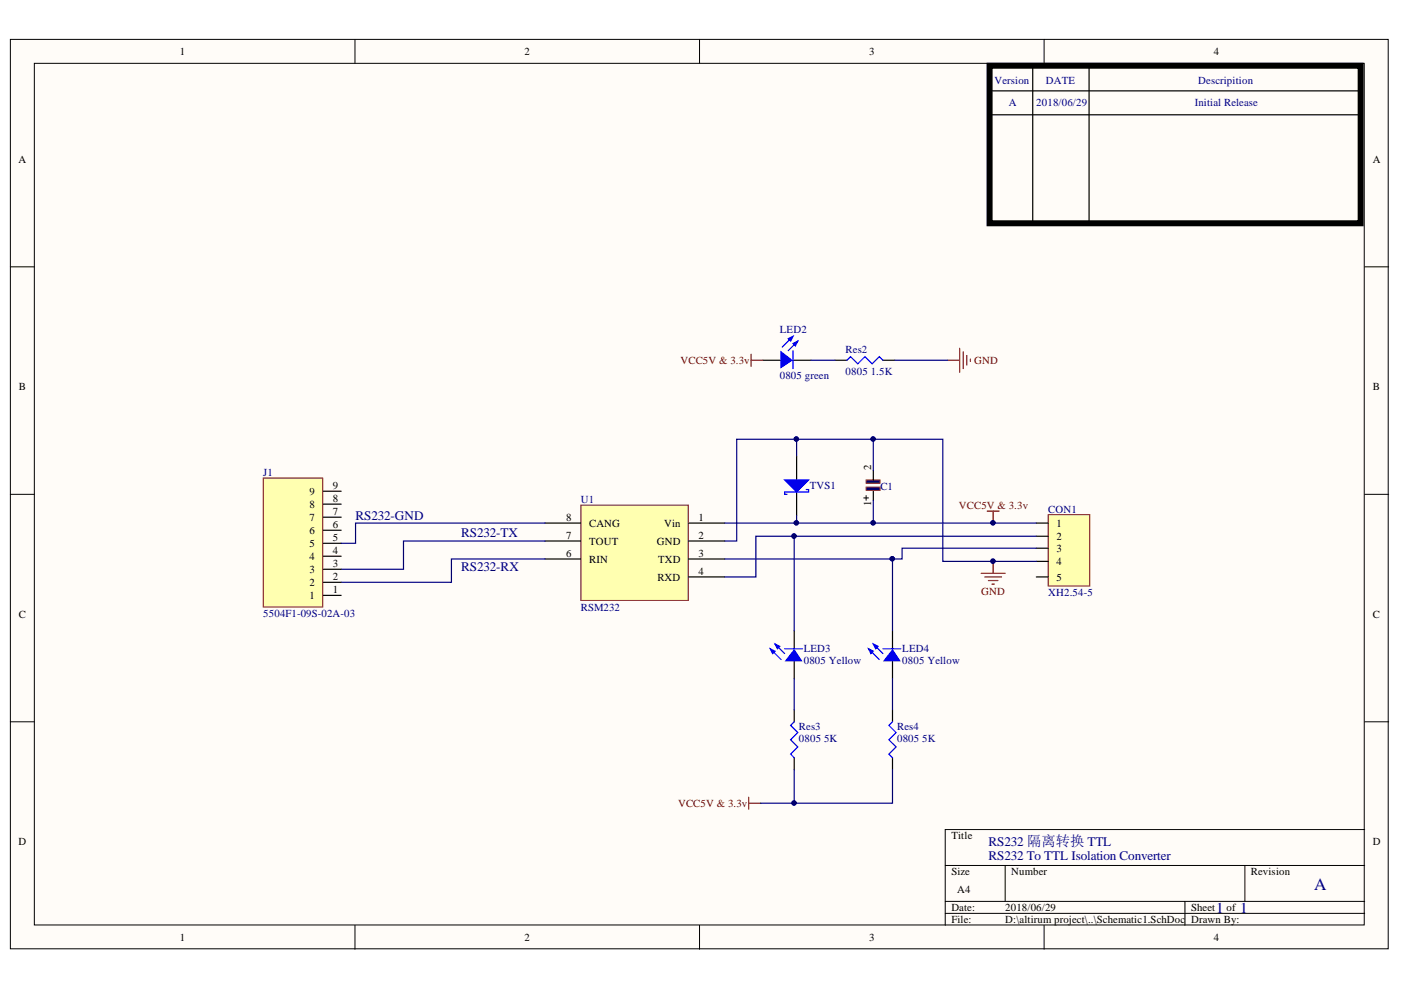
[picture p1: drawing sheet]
# Altium project RS232 Communicate To TTL.PrjPcb
1 sheet, 11 parts. Net scope: global (net labels, ports and power ports of the same name join across sheets).
Board file: PCB1.PcbDoc

## Sheet Schematic1.SchDoc
size A4; Revision: A

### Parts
C1  T491C226K025AT  [T491C226K010AT]  (value not drawn)
CON1  XH2.54-5  [XH2.54-5]
J1  5504F1-09S-02A-03  [5504F1-09S-02A-03]
LED2  0805 green  [0805 LED]
LED3  0805 Yellow  [0805 LED]
LED4  0805 Yellow  [0805 LED]
Res2  0805 1.5K  [0805 Resistor]
Res3  0805 5K  [0805 Resistor]
Res4  0805 5K  [0805 Resistor]
TVS1  SMBJ5.0A  [SMBJ5.0A]  (value not drawn)
U1  RSM232  [RSM232]

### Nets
GND: C1.2 CON1.4 Res2.2 TVS1.1(A) U1.2(GND)
VCC5V & 3.3v: C1.1 CON1.1 LED2.1(A) Res3.1 Res4.1 TVS1.2(K) U1.1(Vin)
NetCON1_2: CON1.2 LED3.2(K) U1.4(RXD)
NetCON1_3: CON1.3 LED4.2(K) U1.3(TXD)
NetJ1_2: J1.2 U1.6(RIN)
NetJ1_3: J1.3 U1.7(TOUT)
NetJ1_5: J1.5 U1.8(CANG)
NetLED2_2: LED2.2(K) Res2.1
NetLED3_1: LED3.1(A) Res3.2
NetLED4_1: LED4.1(A) Res4.2

Not connected (* = marked no-connect by the designer): CON1 5; J1 1 4 6 7 8 9

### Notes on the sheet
- Version
- A
- 2018/06/29
- DATE
- Initial Release
- Descripition
- (near J1) RS232-GND
- RS232-TX
- RS232-RX
- RS232 隔离转换 TTL
- RS232 To TTL Isolation Converter
- 1
